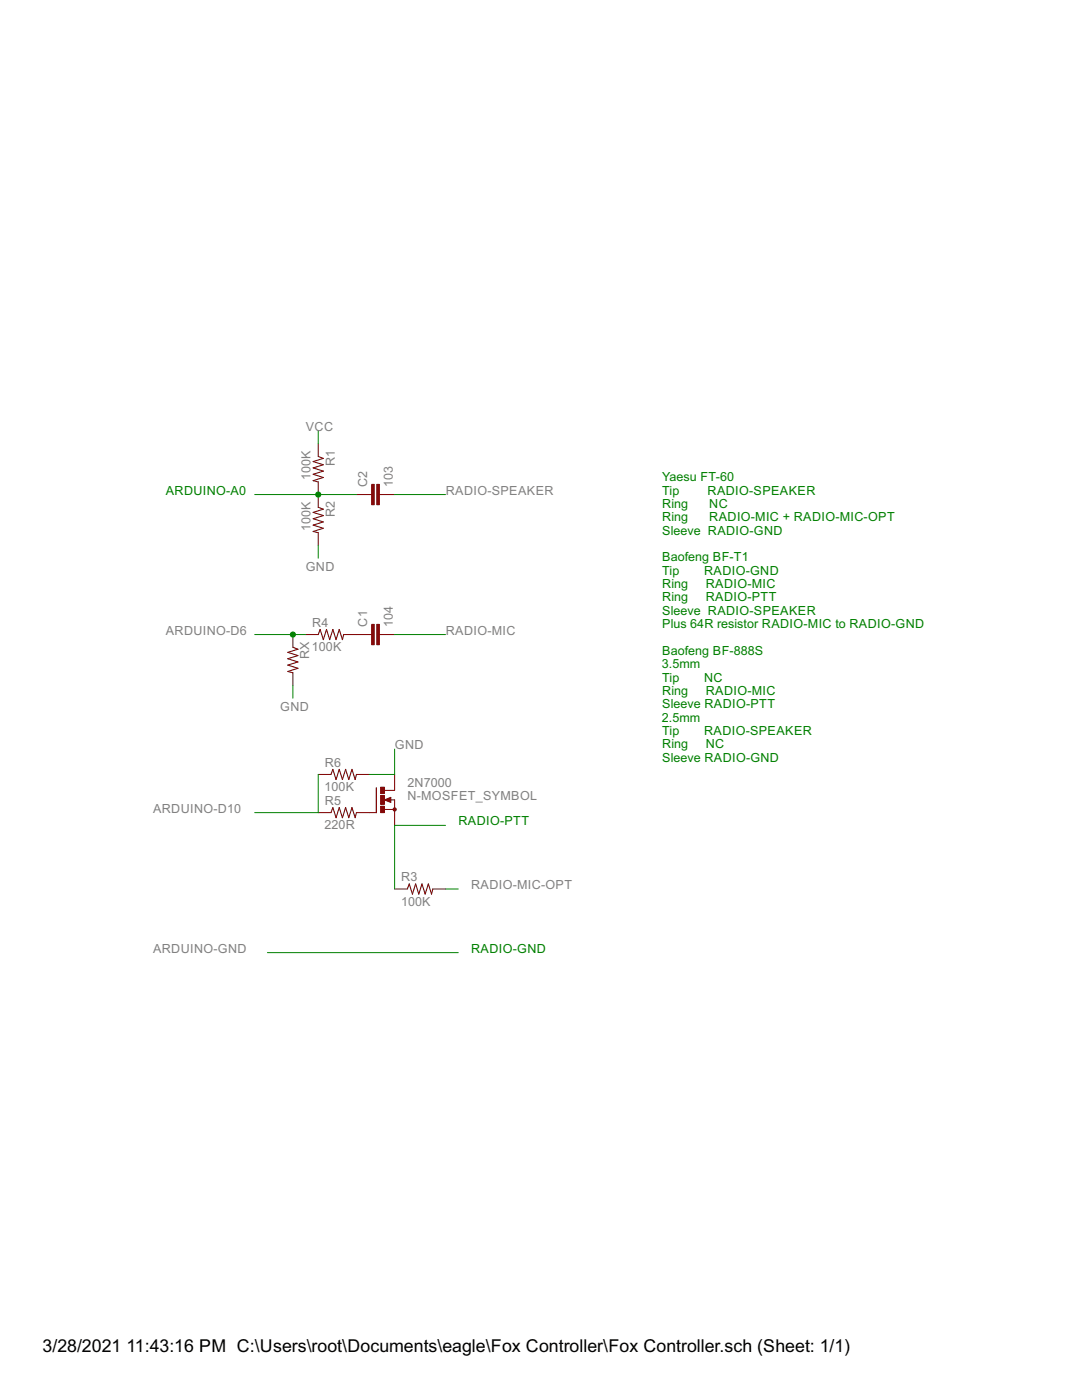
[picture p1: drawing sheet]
<svg xmlns="http://www.w3.org/2000/svg" width="216mm" height="279mm" viewBox="0 0 216 279" stroke-linecap="round" stroke-linejoin="round" font-family="sans-serif">
<path d="M63.5 91.1l1 .4-2 .6 2 .7-2 .6 2 .6-2 .7 2 .6-2 .6 1 .3M63.5 101.2l1 .4-2 .7 2 .6-2 .6 2 .7-2 .6 2 .6-2 .7 1 .2M58.4 129.2l1.1 .4-2.1 .6 2.1 .6-2.1 .7 2.1 .6-2.1 .6 2.1 .7-2.1 .6 1 .3M63.5 126.6l.4-1 .6 2.1 .7-2.1 .6 2.1 .6-2.1 .7 2.1 .6-2.1 .6 2.1 .3-1.1M66 154.6l.4-1.1 .7 2.1 .6-2.1 .6 2.1 .7-2.1 .6 2.1 .6-2.1 .7 2.1 .2-1M66 162.2l.4-1 .7 2 .6-2 .6 2 .7-2 .6 2 .6-2 .7 2 .2-1M81.3 177.4l.4-1 .6 2 .6-2 .7 2 .6-2 .6 2 .7-2 .6 2 .3-1" fill="none" stroke="#800000" stroke-width=".21"/>
<g fill="none" stroke="#800000" stroke-width=".2">
<path d="M63.5 88.6v2.5M63.5 96.2v5M71.1 98.7h3.1M75.7 98.7h3M63.5 106.3v2.6M58.4 126.6v2.6M58.4 134.3v2.5M61 126.6h2.5M68.6 126.6h5.6M75.7 126.6h3M63.5 154.6h2.5M71.1 154.6h2.6"/>
<path d="M76.7 159.6l1.3-.5v1zM77.9 159.6h.8v5.1M78.7 154.6v3.1h-1.9M63.5 162.2h2.5M71.1 162.2h4M76.7 161.5h2M78.7 177.4h2.6M86.4 177.4h2.5"/>
</g>
<g fill="#800000" stroke="#800000" stroke-width=".2">
<path d="M75.2 124.6h.5v4.1h-.5z"/>
<path d="M74.2 124.6h.5v4.1h-.5z"/>
<path d="M75.2 96.7h.5v4h-.5z"/>
<path d="M74.2 96.7h.5v4h-.5z"/>
<path d="M75.9 160.9h.8v1.3h-.8z"/>
<path d="M75.9 157.1h.8v1.3h-.8z"/>
<path d="M75.9 158.7h.8v1.8h-.8z"/>
</g>
<path d="M75.1 157.2v5" fill="none" stroke="#800000" stroke-width=".25"/>
<path d="M77.9 159.4l-.9 .2 .9 .3v-.3h-.3" fill="none" stroke="#800000" stroke-width=".32"/>
<circle cx="78.7" cy="161.5" r=".32" fill="#800000" stroke="#800000" stroke-width=".2"/>
<path d="M50.8 98.7h20.3M63.5 86v2.6M78.7 98.7h10.2M63.5 108.9v2.5M50.8 126.6h10.2M58.4 136.8v2.5M78.7 126.6h10.2M63.5 154.6v7.6h-12.7M78.7 149.5v5.1h-5M88.9 164.7h-10.2v12.7M88.9 177.4h2.5M53.4 190.1h38" fill="none" stroke="#008000" stroke-width=".2"/>
<g fill="#008000" stroke="#008000" stroke-width=".2">
<circle cx="63.5" cy="98.7" r=".51"/>
<circle cx="58.4" cy="126.6" r=".51"/>
</g>
<g font-size="4">
<text x="8.5" y="269.9">3/28/2021</text>
<text x="25.2" y="269.9">11:43:16 PM C:\Users\root\Documents\eagle\Fox Controller\Fox Controller.sch (Sheet: 1/1)</text>
</g>
<g font-size="2.8" fill="#808080">
<text x="61" y="86">VCC</text>
<text x="62" y="95.8" transform="rotate(-90 62 95.8)">100K</text>
<text x="66.8" y="93.1" transform="rotate(-90 66.8 93.1)">R1</text>
<text x="73.3" y="97.1" transform="rotate(-90 73.3 97.1)">C2</text>
<text x="78.4" y="97.2" transform="rotate(-90 78.4 97.2)">103</text>
<text x="88.9" y="98.7">RADIO-SPEAKER</text>
<text x="62" y="105.9" transform="rotate(-90 62 105.9)">100K</text>
<text x="66.8" y="103.2" transform="rotate(-90 66.8 103.2)">R2</text>
<text x="61" y="113.9">GND</text>
<text x="62.3" y="125.1">R4</text>
<text x="73.3" y="125.1" transform="rotate(-90 73.3 125.1)">C1</text>
<text x="78.4" y="125.1" transform="rotate(-90 78.4 125.1)">104</text>
<text x="33.1" y="126.6">ARDUINO-D6</text>
<text x="61.7" y="131.5" transform="rotate(-90 61.7 131.5)">RX</text>
<text x="62.2" y="129.9">100K</text>
<text x="88.9" y="126.6">RADIO-MIC</text>
<text x="55.9" y="141.9">GND</text>
<text x="78.8" y="149.5">GND</text>
<text x="64.8" y="153.1">R6</text>
<text x="64.8" y="157.9">100K</text>
<text x="64.8" y="160.7">R5</text>
<text x="81.3" y="157.1">2N7000</text>
<text x="81.3" y="159.6">N-MOSFET_SYMBOL</text>
<text x="30.5" y="162.2">ARDUINO-D10</text>
<text x="64.8" y="165.5">220R</text>
<text x="80.1" y="175.9">R3</text>
<text x="94" y="177.4">RADIO-MIC-OPT</text>
<text x="80" y="180.7">100K</text>
<text x="30.5" y="190.1">ARDUINO-GND</text>
</g>
<g font-size="2.8" fill="#008000">
<text x="33.1" y="98.7">ARDUINO-A0</text>
<text x="132.1" y="96">Yaesu FT-60</text>
<text x="132.1" y="98.7">Tip</text>
<text x="132.1" y="101.4">Ring</text>
<text x="141.2" y="98.7">RADIO-SPEAKER</text>
<text x="141.5" y="101.4">NC</text>
<text x="132.1" y="104">Ring</text>
<text x="132.1" y="106.7">Sleeve RADIO-GND</text>
<text x="141.5" y="104">RADIO-MIC + RADIO-MIC-OPT</text>
<text x="132.1" y="112">Baofeng BF-T1</text>
<text x="132.1" y="114.7">Tip</text>
<text x="132.1" y="117.4">Ring</text>
<text x="140.5" y="114.7">RADIO-GND</text>
<text x="140.8" y="117.4">RADIO-MIC</text>
<text x="132.1" y="120">Ring</text>
<text x="132.1" y="122.7">Sleeve RADIO-SPEAKER</text>
<text x="132.1" y="125.4">Plus 64R resistor RADIO-MIC to RADIO-GND</text>
<text x="140.8" y="120">RADIO-PTT</text>
<text x="132.1" y="130.7">Baofeng BF-888S</text>
<text x="132.1" y="133.4">3.5mm</text>
<text x="132.1" y="136">Tip</text>
<text x="140.5" y="136">NC</text>
<text x="132.1" y="138.7">Ring</text>
<text x="132.1" y="141.4">Sleeve RADIO-PTT</text>
<text x="140.8" y="138.7">RADIO-MIC</text>
<text x="132.1" y="144">2.5mm</text>
<text x="132.1" y="146.7">Tip</text>
<text x="132.1" y="149.4">Ring</text>
<text x="140.5" y="146.7">RADIO-SPEAKER</text>
<text x="140.8" y="149.4">NC</text>
<text x="132.1" y="152">Sleeve RADIO-GND</text>
<text x="91.5" y="164.7">RADIO-PTT</text>
<text x="94" y="190.1">RADIO-GND</text>
</g>
</svg>
